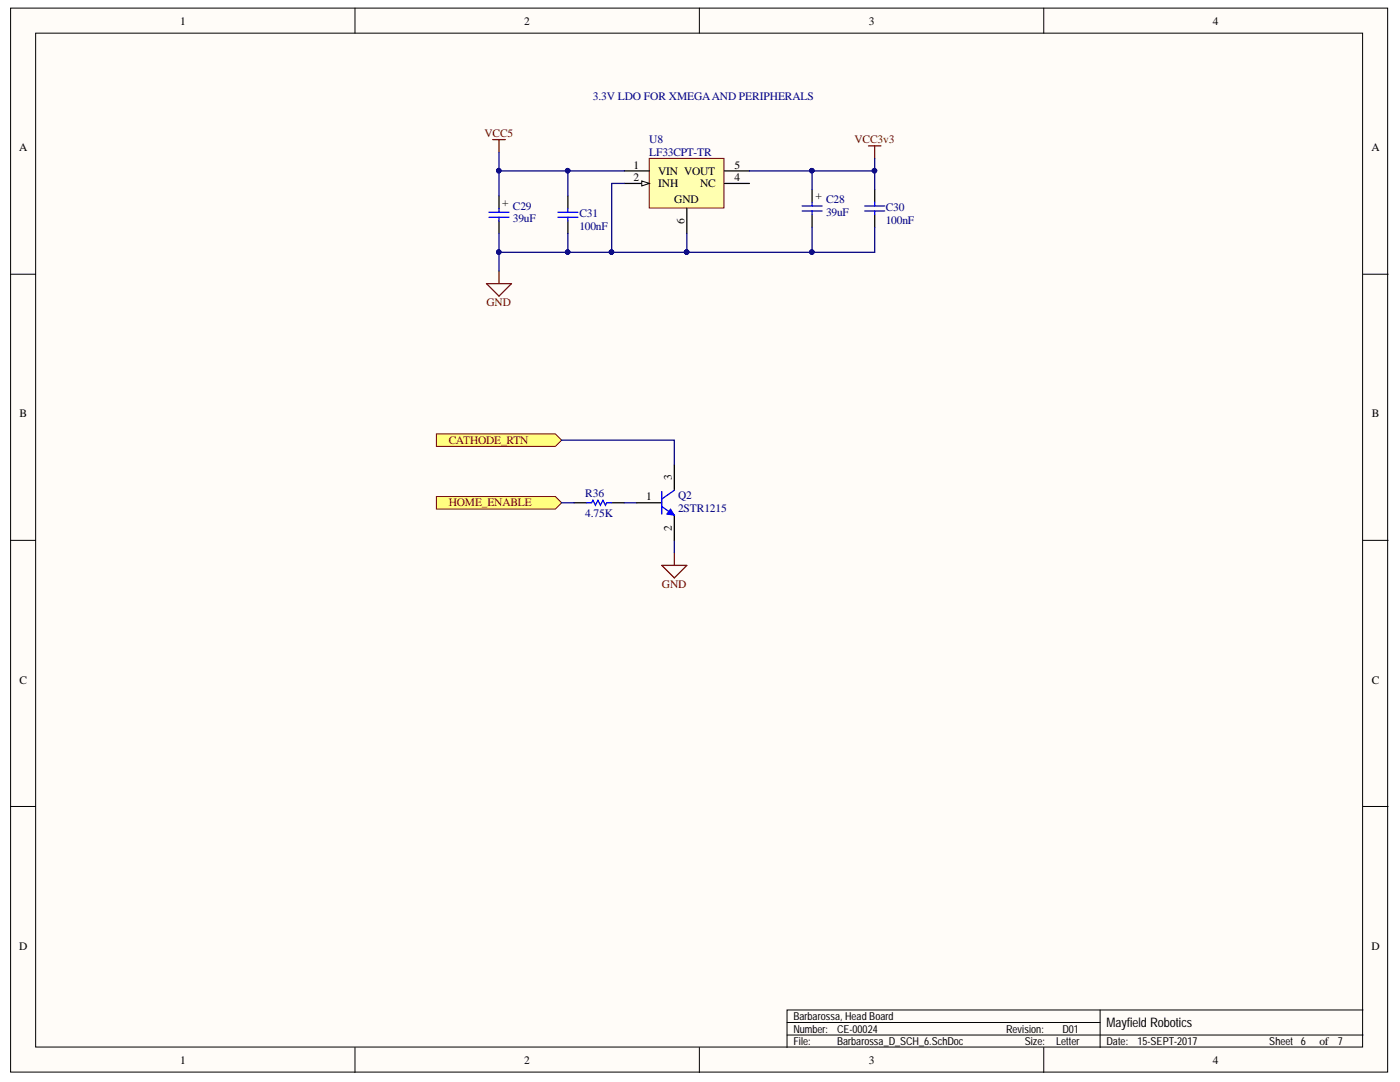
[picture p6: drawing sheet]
<svg xmlns="http://www.w3.org/2000/svg" width="279mm" height="216mm" viewBox="0 0 279 216" stroke-linecap="round" stroke-linejoin="round" font-family="sans-serif">
<g fill="#fffcf8" stroke="#000" stroke-width=".2">
<path d="M2.1 1.6h274.8v212.3h-274.8z"/>
<path d="M7.1 6.6h264.8v202.3h-264.8z"/>
</g>
<g fill="none" stroke="#000" stroke-width=".2">
<path d="M70.8 1.6v5M139.6 1.6v5M208.3 1.6v5M2.1 54.7h5M272 54.7h5M2.1 107.8h5M272 107.8h5M2.1 160.9h5M272 160.9h5M70.8 209v5M139.6 209v5M157.1 206.5h114.9"/>
<path d="M157.1 204h62.5M208.3 209v5M219.6 201.5v7.5M272 201.5h-114.9v7.5"/>
</g>
<path d="M129.6 31.6h14.9v9.9h-14.9z" fill="#ffffb0" stroke="#800000" stroke-width=".2"/>
<path d="M124.6 34.1h5M124.6 36.6h5M144.6 34.1h5M137.1 41.6v5" fill="none" stroke="#000" stroke-width=".25"/>
<path d="M128.1 36.1l1.5 .5-1.5 .5z" fill="#fffcf8"/>
<path d="M128.1 36.1l1.5 .5-1.5 .5z" fill="none" stroke="#000" stroke-width=".2"/>
<path d="M144.6 36.6h5" fill="none" stroke="#000" stroke-width=".25"/>
<path d="M98.3 27.9h2.5M99.6 27.9v2.5M173.3 29.1h2.5M174.6 29.1v2.5M97.1 56.6h5l-2.5 2.5zM99.6 54.1v2.5M132.1 112.8h5l-2.5 2.5zM134.6 110.3v2.5" fill="none" stroke="#800000" stroke-width=".25"/>
<g fill="#ffff80" stroke="#800000" stroke-width=".2">
<path d="M87.1 99.1h23.7l1.3 1.2-1.3 1.3h-23.7z" fill-rule="evenodd"/>
<path d="M87.1 86.6h23.7l1.3 1.2-1.3 1.3h-23.7z" fill-rule="evenodd"/>
</g>
<g fill="none" stroke="#000" stroke-width=".25">
<path d="M99.6 39.1v2.5M113.3 39.1v2.5M162.1 37.9v2.5M174.6 37.9v2.5M99.6 44.1v2.5M113.3 44.1v2.5M162.1 42.9v2.4M174.6 42.9v2.4M134.6 92.8v5M114.6 100.3h2.5M122.1 100.3h2.5M127.1 100.3h5"/>
<path d="M134.6 102.8v5"/>
</g>
<g fill="none" stroke="#00f" stroke-width=".25">
<path d="M97.6 43.3h4M97.6 42.4h4M99.6 41.6v.8M99.6 43.3v.8M111.3 43.3h4M111.3 42.4h4M113.3 41.6v.8M113.3 43.3v.8M160.1 42.1h4M160.1 41.1h4M162.1 40.4v.7M162.1 42.1v.8"/>
<path d="M172.6 42.1h4M172.6 41.1h4M174.6 40.4v.7M174.6 42.1v.8M132.1 98.1v4.5M134.6 97.8l-2.5 1.8M117.1 100.3h1l.2-.5 .5 1 .5-1 .5 1 .5-1 .5 1 .3-.5h1M132.1 101.1l2.5 1.7"/>
</g>
<g fill="none" stroke="#000080" stroke-width=".25">
<path d="M99.6 30.4v3.7M113.3 34.1v5M124.6 36.6h-2.5v13.7M124.6 34.1h-25v5M149.6 34.1h25v3.8M162.1 34.1v3.8M174.6 31.6v2.5M99.6 46.6v3.7h37.5M99.6 50.3v3.8M113.3 46.6v3.7M137.1 46.6v3.7M162.1 45.3v5h-25"/>
<path d="M174.6 45.3v5h-12.5M112.1 87.8h22.5v5M112.1 100.3h2.5M124.6 100.3h2.5M134.6 107.8v2.5"/>
</g>
<g fill="#000080" stroke="#000080" stroke-width=".2">
<circle cx="113.3" cy="50.3" r=".45"/>
<circle cx="113.3" cy="34.1" r=".45"/>
<circle cx="162" cy="34.1" r=".45"/>
<circle cx="162" cy="50.3" r=".45"/>
<circle cx="137" cy="50.3" r=".45"/>
<circle cx="122" cy="50.3" r=".45"/>
<circle cx="99.5" cy="50.3" r=".45"/>
<circle cx="99.5" cy="34.1" r=".45"/>
<circle cx="174.5" cy="34.1" r=".45"/>
</g>
<path d="M133.8 101.6l.8 1.2-1.5-.2z" fill="#00f"/>
<path d="M133.8 101.6l.8 1.2-1.5-.2z" fill="none" stroke="#00f" stroke-width=".2"/>
<text font-size="2.6" x="220.8" y="205">Mayfield Robotics</text>
<g font-size="2.3">
<text x="35.9" y="4.9">1</text>
<text x="104.6" y="4.9">2</text>
<text x="173.4" y="4.9">3</text>
<text x="242.1" y="4.9">4</text>
<text x="3.8" y="30.2">A</text>
<text x="126.4" y="33.7">1</text>
<text x="131.4" y="34.8">VIN VOUT</text>
<text x="146.6" y="33.7">5</text>
<text x="273.7" y="30.2">A</text>
<text x="100.3" y="39.8" transform="rotate(90 100.3 39.8)">+</text>
<text x="126.4" y="36.1">2</text>
<text x="131.4" y="37.4">INH</text>
<text x="134.6" y="40.6">GND</text>
<text x="139.7" y="37.4">NC</text>
<text x="146.6" y="36.1">4</text>
<text x="162.8" y="38.6" transform="rotate(90 162.8 38.6)">+</text>
<text x="136.6" y="44.7" transform="rotate(-90 136.6 44.7)">6</text>
<text x="3.9" y="83.3">B</text>
<text x="273.8" y="83.3">B</text>
<text x="134.1" y="95.8" transform="rotate(-90 134.1 95.8)">3</text>
<text x="129" y="99.9">1</text>
<text x="134.1" y="106" transform="rotate(-90 134.1 106)">2</text>
<text x="3.9" y="136.4">C</text>
<text x="273.8" y="136.4">C</text>
<text x="3.8" y="189.5">D</text>
<text x="273.7" y="189.5">D</text>
<text x="263.3" y="208.5">of</text>
<text x="35.9" y="212.2">1</text>
<text x="104.6" y="212.2">2</text>
<text x="173.4" y="212.2">3</text>
<text x="242.1" y="212.2">4</text>
</g>
<g font-size="2.3" fill="#000080">
<text x="118.3" y="19.9">3.3V LDO FOR XMEGAAND PERIPHERALS</text>
<text x="129.6" y="28.6">U8</text>
<text x="129.6" y="31.1">LF33CPT-TR</text>
<text x="102.3" y="41.9">C29</text>
<text x="164.8" y="40.6">C28</text>
<text x="102.3" y="44.4">39uF</text>
<text x="115.6" y="45.8">100nF</text>
<text x="115.6" y="43.4">C31</text>
<text x="164.8" y="43.1">39uF</text>
<text x="176.8" y="44.6">100nF</text>
<text x="176.8" y="42.1">C30</text>
<text x="116.8" y="99.1">R36</text>
<text x="135.3" y="99.6">Q2</text>
<text x="116.8" y="103.1">4.75K</text>
<text x="135.3" y="102.1">2STR1215</text>
</g>
<g font-size="2.3" fill="#800000">
<text x="96.7" y="27.4">VCC5</text>
<text x="170.5" y="28.6">VCC3v3</text>
<text x="97.1" y="61.1">GND</text>
<text x="89.6" y="88.6">CATHODE_RTN</text>
<text x="89.6" y="101.1">HOME_ENABLE</text>
<text x="132.1" y="117.3">GND</text>
</g>
<g font-size="2.2">
<text x="158.3" y="203.5">Barbarossa, Head Board</text>
<text x="158.3" y="206.1">Number:</text>
<text x="158.3" y="208.5">File:</text>
<text x="167" y="206.1">CE-00024</text>
<text x="167" y="208.5">Barbarossa_D_SCH_6.SchDoc</text>
<text x="200.8" y="206.1">Revision:</text>
<text x="204.5" y="208.5">Size:</text>
<text x="210.8" y="208.5">Letter</text>
<text x="212" y="206.1">D01</text>
<text x="220.8" y="208.5">Date:</text>
<text x="227" y="208.5">15-SEPT-2017</text>
<text x="253.3" y="208.5">Sheet 6</text>
<text x="267" y="208.5">7</text>
</g>
</svg>
